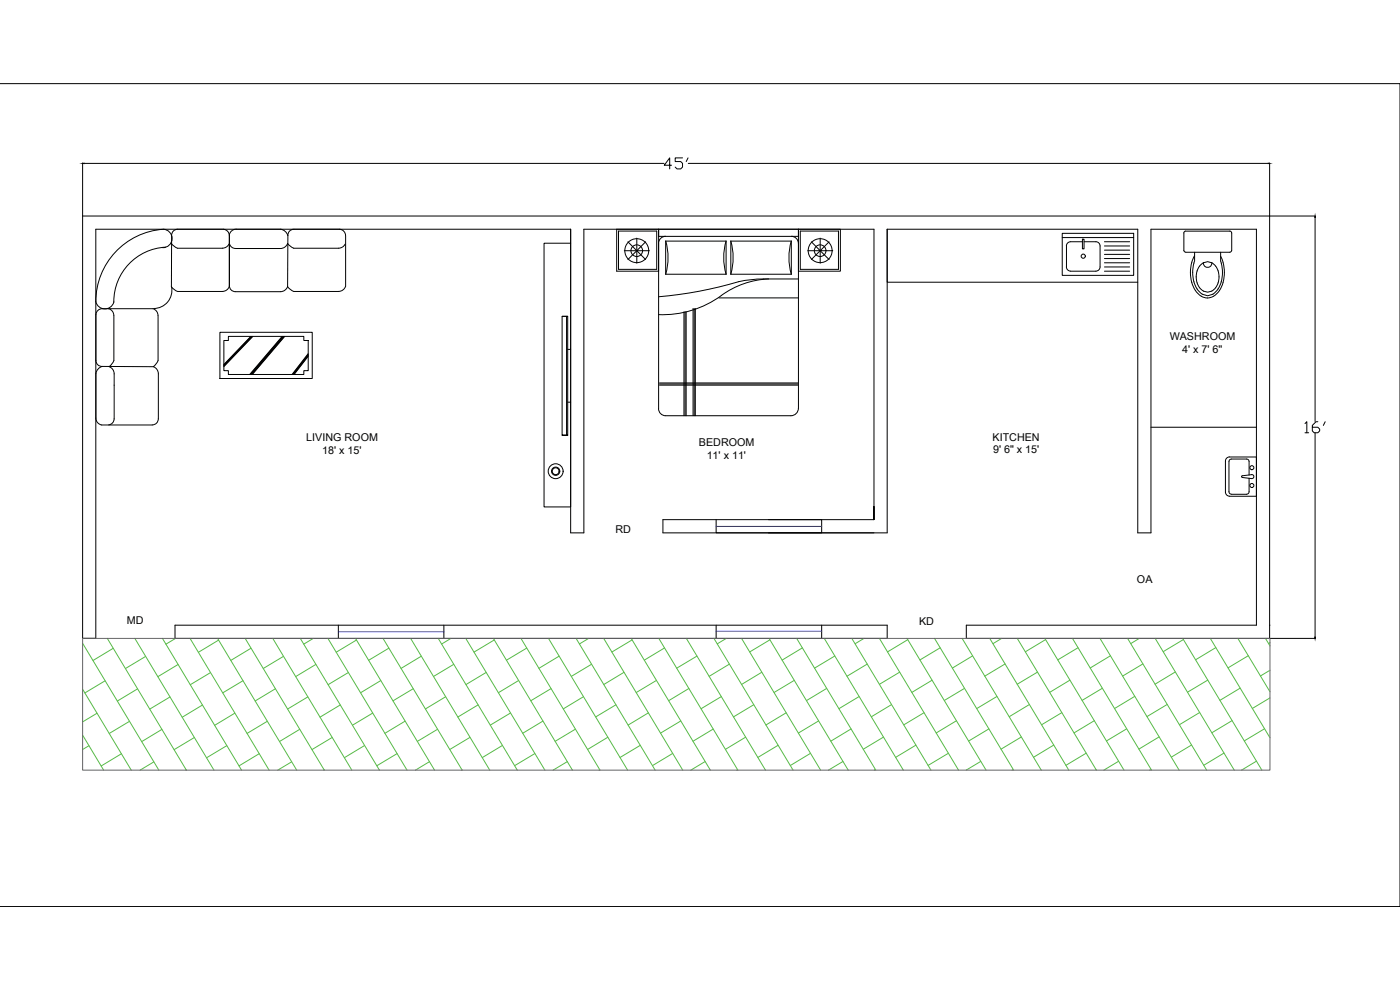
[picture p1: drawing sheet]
<svg xmlns="http://www.w3.org/2000/svg" width="210mm" height="148mm" viewBox="0 0 210 148" stroke-linecap="round" stroke-linejoin="round" font-family="sans-serif">
<!-- layer: 0 -->
<g fill="none" stroke="#000" stroke-width=".15">
<path d="M-.1 12.5h210v123.3h-210M12.4 24.4v71.2h2v-61.3h71.2M12.4 32.4h184.8M12.6 24.5h87M24.8 37a8.2 8.2 0 0 0-7.7 8.3 1.4 1.4 0 0 1-1.4 1 1.4 1.4 0 0 1-1.3-1.1 10.9 10.9 0 0 1 10.1-10.9 1.38 1.38 0 0 1 1.3 1.5 1.38 1.38 0 0 1-1.4 1.3M25.7 36.5l.4 .4 .5 .3h6.8a1.11 1.11 0 0 0 .9-.6M25.7 35.3v7.7M26.6 34.3a.9 .9 0 0 0-.9 1M33.5 34.3a.95 .95 0 0 1 .9 1M35.4 34.3a1.04 1.04 0 0 0-1 .9v7.7a1.1 1.1 0 0 1-1 .8h-6.8l-.5-.3-.4-.5M42.1 34.3a1.34 1.34 0 0 1 1.1 1M43.2 35.3l-.1 7.7"/>
<path d="M44.1 34.3a.9 .9 0 0 0-.9 1M50.9 34.3a.97 .97 0 0 1 .9 1v7.6a1.1 1.1 0 0 1-1 .8h-6.8l-.5-.3-.4-.5M51.7 36.6a1.11 1.11 0 0 1-.9 .6h-6.8l-.9-.7a1.14 1.14 0 0 1-1.1 .7h-6.7a.93 .93 0 0 1-.9-.6M85.6 34.3v45.5h1.9v-45.5h43.5v43.6v-2M85.6 34.3v41.6h-4v-39.5h4M92.5 34.3v6.3h6.2v-6.3v1.1h21v-1.1v6.3h6.3v-6.3h-6.3M92.7 34.6h5.8v5.8h-5.8zM93.6 37.6h3.7M94.1 36.2l1.4 1.4-1.4 1.3M95.5 35.7v3.7M96.8 36.2l-1.3 1.4 1.3 1.3M99.8 35.4a1.05 1.05 0 0 0-1.1 1.1v24.7a1.06 1.06 0 0 0 1.1 1.1h18.8a1.12 1.12 0 0 0 1.1-1.1v-24.7a1.09 1.09 0 0 0-1.1-1.1"/>
<path d="M99.8 36.1a8.9 8.9 0 0 1 0 5M103.2 24.5h87M108.9 36.1a8.9 8.9 0 0 0 0 5M109.6 36.1a8.9 8.9 0 0 1 0 5M118.6 36.1a8.9 8.9 0 0 0 0 5M120 34.6h5.7v5.8h-5.7zM121.6 36.2l1.4 1.4h-1.9M121.6 38.9l1.4-1.3 1.3 1.3M123 35.7v3.7M124.3 36.2l-1.3 1.4h1.9M133 34.3v8h37.6M133 34.3h37.6v45.5h2v-45.5h15.8v59.4h-43.5v1.9h52.3"/>
<path d="M133 34.3v45.5h-33.6v-1.9h31.6M159.3 35h10.7v6.3h-10.7zM159.3 35.6h10.7M160.5 36.2a.61 .61 0 0 0-.6 .7v3.1a.63 .63 0 0 0 .6 .6M160.5 36.2h1.8M162.3 35.8h.2v1.5h-.2zM162.5 36.2h1.8M164.3 36.2a.63 .63 0 0 1 .6 .7v3.1a.63 .63 0 0 1-.6 .6M165.6 36.2h3.8M165.6 40h3.8M165.6 39.4h3.8M165.6 38.7h3.8"/>
<path d="M165.6 38.1h3.8M165.6 37.5h3.8M165.6 36.9h3.8M177.5 34.8l.3-.2 6.7 .1 .2 .2-.1 2.7-.2 .2-6.8-.1-.1-.2zM179.1 38.3a5 5 0 0 0 .8 5.9 2.05 2.05 0 0 0 3.1-1 5.5 5.5 0 0 0 0-4.8M179.1 37.8v1.3M180.4 39.4a.64 .64 0 0 0 .7 .7 .64 .64 0 0 0 .6-.7M181.7 39.4a2.61 2.61 0 0 1 0 4.2M181.7 39.4a1.67 1.67 0 0 0-2.2 1.2M183 39.1a4.5 4.5 0 0 1-1.1 5 1.85 1.85 0 0 1-2.4-.8 5.1 5.1 0 0 1-.4-4.1M183 37.8v1.3M190.4 24.4v71.2"/>
<path d="M197.2 32.6v30.6M14.4 54a.9 .9 0 0 0 .9 .9M14.4 54v-6.9a.95 .95 0 0 1 .9-.9h7.6a1.1 1.1 0 0 1 .8 1.1v6.7l-.3 .5-.4 .4M14.4 56v6.6a1.04 1.04 0 0 0 .8 1.1h7.6M15.3 54.9a1.34 1.34 0 0 0-.9 1.1M15.3 54.9h7.7M16.3 46.2a1.07 1.07 0 0 1 .8 1.1M16.4 54.9a1.14 1.14 0 0 1 .7 1.1v6.8M17.1 54l-.3 .5-.4 .4M17.1 47.3v6.7M23 54.9a1.14 1.14 0 0 1 .7 1.1v6.8a.92 .92 0 0 1-.9 .9M25.7 43a2.73 2.73 0 0 1-2.7 3.2"/>
<path d="M33 49.8h13.8v6.9h-13.8zM33.6 51h.6v-.6h11.4v.6h.6v4.5h-.6v.6h-11.4v-.6h-.6zM34.4 42.8a.9 .9 0 0 0 .9 .9h6.7a1.14 1.14 0 0 0 1.1-.8M37.6 50.4l-4 4.2M37.7 50.4l-4.1 4.3M37.8 50.4l-4.2 4.4M37.9 50.4l-4.3 4.5M42.3 50.4l-4.9 5.7M42.4 50.4l-4.9 5.7M42.5 50.4l-4.9 5.7M42.5 50.4l-4.8 5.7M42.6 50.4l-4.8 5.7"/>
<path d="M42.7 50.4l-4.9 5.7M46.2 53l-2.4 3.1M46.2 53.1l-2.3 3M46.2 53.2l-2.3 2.9M46.2 53.3l-2.2 2.8M46.2 53.4l-2.1 2.7M84.3 47.4h.8M84.9 47.4v17.8M85.1 52.3h.5M98.9 57.7h20.7M98.9 57.5h20.7M98.9 57.4h20.7"/>
<path d="M99.8 41.1h9.1M99.8 41.1v-5h9.1v5M102.5 46.7v15.6M102.7 46.7v15.6M102.9 46.7v15.6M103.9 46.2v16.1M104.1 46.2v16.1M104.2 46.2v16.1M107.8 44.6h11.9M109.6 41.1h9M109.6 41.1v-5h9v5M115.2 41.8a13.6 13.6 0 0 0-7.9 3 14.9 14.9 0 0 1-8.6 2.3"/>
<path d="M119.7 41.8h-5.9l-2.4 .3a68.1 68.1 0 0 1-12.7 2.4M160.5 40.6h3.8M165.6 40.6h3.8M179.5 40.6l-.2 .9 .2 .9M179.5 42.4l.4 .7 .5 .5M180.4 43.6l.7 .2 .6-.2M17.1 62.8a.9 .9 0 0 1-.8 .9M84.3 65.2h.8h-.8v-17.8h.8v17.8M85.1 60.3h.5M107.4 77.9v1.9h15.8v-1.9h-8M172.6 64h15.8M184.3 68.5a.62 .62 0 0 0-.6 .6v4.6a.62 .62 0 0 0 .6 .6"/>
<path d="M184.4 68.5h4v5.8h-4M184.6 74.1h2.3M186.3 71.3l-.2 .1 .2 .1M186.3 71.3l1.4-.2a.3 .3 0 0 1 .3 .3 .3 .3 0 0 1-.3 .3l-1.4-.2M187.3 71.2v-2.1l-.2-.3h-2.5l-.3 .2v4.7l.1 .3h.2M187.3 71.6v2.1l-.2 .3h-.2M197.2 64.9v30.5M26.2 93.7h106.8v1.9h-106.8zM50.7 93.7v1.9M66.6 93.7v1.9M107.4 93.7v1.9M123.2 93.7v1.9"/>
<path d="M190.4 93.7h.1"/>
<circle cx="95.5" cy="37.6" r="1.79"/>
<circle cx="95.5" cy="37.6" r=".87"/>
<circle cx="123" cy="37.6" r="1.79"/>
<circle cx="123" cy="37.6" r=".87"/>
<circle cx="162.4" cy="38.4" r=".31"/>
<circle cx="83.3" cy="70.6" r="1.12"/>
<circle cx="83.3" cy="70.6" r=".51"/>
<circle cx="83.3" cy="70.6" r=".62"/>
<circle cx="187.7" cy="70.1" r=".3"/>
<circle cx="187.7" cy="72.7" r=".3"/>
</g>
<path d="M12.4 24.5h.2zM190.2 24.4l.2 .1zM197.2 32.4v.2zM197.1 95.4l.1 .2z" fill="#000" stroke="#000" stroke-width=".15"/>
<path d="M107.4 78.9h15.8M50.7 94.7h15.9M107.4 94.6h15.8" fill="none" stroke="#00f" stroke-width=".15"/>
<g fill="none" stroke="#58ba48" stroke-width=".15">
<path d="M12.4 96.4l11.4 19M16.1 95.6l11.8 19.8M17 97.1l-3.1 1.9M20.2 95.6l11.9 19.8M21.8 98.3l-3 1.9M24.4 95.6l11.8 19.8M26.3 95.6l-1.4 .9M26.7 99.5l-3 1.9M28.5 95.6l11.8 19.8M32.6 95.6l11.9 19.8M32.8 95.9l-3.1 1.8M36.8 95.6l11.8 19.8"/>
<path d="M37.6 97.1l-3 1.8M40.9 95.6l11.9 19.8M42.5 98.3l-3 1.9M45 95.6l11.9 19.8M47 95.6l-1.5 .9M47.4 99.5l-3.1 1.9M49.2 95.6l11.8 19.8M53.3 95.6l11.9 19.8M53.4 95.9l-3 1.8M57.4 95.6l11.9 19.8M58.3 97.1l-3 1.8M61.6 95.6l11.8 19.8"/>
<path d="M63.2 98.3l-3.1 1.8M65.7 95.6l11.9 19.8M67.6 95.6l-1.4 .9M68 99.5l-3 1.8M69.8 95.6l11.9 19.8M74 95.6l11.8 19.8M74.1 95.9l-3 1.8M78.1 95.6l11.9 19.8M79 97.1l-3.1 1.8M82.2 95.6l11.9 19.8M83.8 98.3l-3 1.8M86.4 95.6l11.8 19.8"/>
<path d="M88.3 95.6l-1.4 .9M88.7 99.5l-3 1.8M90.5 95.6l11.9 19.8M94.6 95.6l11.9 19.8M94.8 95.9l-3.1 1.8M98.8 95.6l11.8 19.8M99.6 97.1l-3 1.8M102.9 95.6l11.9 19.8M104.5 98.3l-3 1.8M107 95.6l11.9 19.8M108.9 95.6l-1.4 .9M109.4 99.5l-3.1 1.8"/>
<path d="M111.2 95.6l11.8 19.8M115.3 95.6l11.9 19.8M115.4 95.9l-3 1.8M119.4 95.6l11.9 19.8M120.3 97.1l-3 1.8M123.6 95.6l11.8 19.8M125.2 98.3l-3.1 1.8M127.7 95.6l11.9 19.8M129.5 95.6l-1.3 .8M130 99.5l-3 1.8M131.9 95.6l11.8 19.8M136 95.6l11.8 19.8"/>
<path d="M136.1 95.8l-3 1.9M140.1 95.6l11.9 19.8M141 97l-3.1 1.9M144.3 95.6l11.8 19.8M145.8 98.3l-3 1.8M148.4 95.6l11.8 19.8M150.2 95.6l-1.3 .8M150.7 99.5l-3 1.8M152.5 95.6l11.9 19.8M156.7 95.6l11.8 19.8M156.8 95.8l-3.1 1.9M160.8 95.6l11.8 19.8"/>
<path d="M161.6 97l-3 1.9M164.9 95.6l11.9 19.8M166.5 98.2l-3 1.9M169.1 95.6l11.8 19.8M170.8 95.6l-1.3 .8M171.4 99.5l-3.1 1.8M173.2 95.6l11.9 19.8M177.3 95.6l11.9 19.8M177.4 95.8l-3 1.8M181.5 95.6l8.9 14.9M182.3 97l-3 1.8M185.6 95.6l4.8 8"/>
<path d="M187.2 98.2l-3.1 1.9M189.7 95.6l.7 1.2M190.4 96.3l-.2 .1M12.4 110.1l3.1 5.3M12.4 103.3l7.3 12.1M13.3 111.7l-.9 .6M14.6 106.8l-2.2 1.4M15.8 102l-3.1 1.8M18.2 112.9l-3 1.9M19.4 108.1l-3 1.8M20.6 103.2l-3 1.8M23.1 114.1l-2.1 1.3"/>
<path d="M24.3 109.3l-3.1 1.8M25.5 104.4l-3 1.8M27.9 115.3v.1M29.1 110.5l-3 1.8M30.4 105.6l-3.1 1.9M31.6 100.8l-3.1 1.8M34 111.7l-3 1.8M35.2 106.8l-3 1.9M36.4 102l-3 1.8M38.9 112.9l-3.1 1.8M40.1 108.1l-3.1 1.8M41.3 103.2l-3 1.8"/>
<path d="M43.7 114.1l-2.1 1.3M44.9 109.3l-3 1.8M46.2 104.4l-3.1 1.8M48.6 115.3l-.1 .1M49.8 110.5l-3 1.8M51 105.6l-3 1.8M52.2 100.8l-3 1.8M54.7 111.7l-3.1 1.8M55.9 106.8l-3.1 1.8M57.1 102l-3 1.8M59.5 112.9l-3 1.8M60.7 108l-3 1.9"/>
<path d="M62 103.2l-3.1 1.8M64.4 114.1l-2.1 1.3M65.6 109.3l-3 1.8M66.8 104.4l-3 1.8M69.3 115.3l-.1 .1M70.5 110.5l-3.1 1.8M71.7 105.6l-3.1 1.8M72.9 100.7l-3 1.9M75.3 111.7l-3 1.8M76.5 106.8l-3 1.8M77.8 101.9l-3.1 1.9M80.2 112.9l-3 1.8"/>
<path d="M81.4 108l-3 1.9M82.6 103.2l-3 1.8M85.1 114.1l-2.2 1.3M86.3 109.2l-3.1 1.9M87.5 104.4l-3.1 1.8M89.9 115.3l-.1 .1M91.1 110.4l-3 1.9M92.3 105.6l-3 1.8M93.6 100.7l-3.1 1.9M96 111.7l-3 1.8M97.2 106.8l-3 1.8M98.4 101.9l-3 1.9"/>
<path d="M100.9 112.9l-3.1 1.8M102.1 108l-3.1 1.8M103.3 103.1l-3.1 1.9M105.7 114.1l-2.1 1.3M106.9 109.2l-3 1.9M108.1 104.4l-3 1.8M110.6 115.3l-.1 .1M111.8 110.4l-3 1.9M113 105.6l-3 1.8M114.2 100.7l-3 1.8M116.7 111.7l-3.1 1.8M117.9 106.8l-3.1 1.8"/>
<path d="M119.1 101.9l-3.1 1.8M121.5 112.9l-3 1.8M122.7 108l-3 1.8M123.9 103.1l-3 1.9M126.4 114.1l-2.2 1.3M127.6 109.2l-3 1.8M128.8 104.4l-3 1.8M131.2 115.3l-.1 .1M132.5 110.4l-3.1 1.8M133.7 105.6l-3.1 1.8M134.9 100.7l-3 1.8M137.3 111.6l-3 1.9"/>
<path d="M138.5 106.8l-3 1.8M139.7 101.9l-3 1.8M142.2 112.9l-3 1.8M143.4 108l-3 1.8M144.6 103.1l-3 1.8M147 114.1l-2.1 1.3M148.3 109.2l-3.1 1.8M149.5 104.3l-3.1 1.9M151.9 115.3l-.2 .1M153.1 110.4l-3 1.8M154.3 105.5l-3 1.9M155.6 100.7l-3.1 1.8"/>
<path d="M158 111.6l-3 1.9M159.2 106.8l-3 1.8M160.4 101.9l-3 1.8M162.8 112.8l-3 1.9M164.1 108l-3.1 1.8M165.3 103.1l-3.1 1.8M167.7 114l-2.2 1.4M168.9 109.2l-3 1.8M170.1 104.3l-3 1.9M172.6 115.3l-.2 .1M173.8 110.4l-3 1.8M175 105.5l-3 1.9"/>
<path d="M176.2 100.7l-3 1.8M178.7 111.6l-3.1 1.8M179.9 106.7l-3.1 1.9M181.1 101.9l-3.1 1.8M183.5 112.8l-3 1.8M184.7 108l-3 1.8M185.9 103.1l-3 1.8M188.4 114l-2.3 1.4M189.6 109.2l-3 1.8M190.4 104.6l-2.6 1.5M190.4 100.4l-1.4 .9"/>
</g>
<path d="M12.4 95.6h178v19.8h-178z" fill="none" stroke="#636466" stroke-width=".15"/>
<g font-size="4.4">
<text x="98.8" y="26.5">45'</text>
<text x="194.7" y="66">16'</text>
</g>
<g font-size="1.6">
<text x="175.4" y="50.9">WASHROOM</text>
<text x="177.3" y="52.8">4' x 7' 6&quot;</text>
<text x="45.9" y="66">LIVING ROOM</text>
<text x="48.3" y="68">18' x 15'</text>
<text x="104.8" y="66.8">BEDROOM</text>
<text x="106" y="68.7">11' x 11'</text>
<text x="148.8" y="66">KITCHEN</text>
<text x="148.9" y="67.9">9' 6&quot; x 15'</text>
<text x="92.3" y="79.8">RD</text>
<text x="170.5" y="87.4">OA</text>
<text x="19" y="93.5">MD</text>
<text x="137.8" y="93.7">KD</text>
</g>
</svg>
